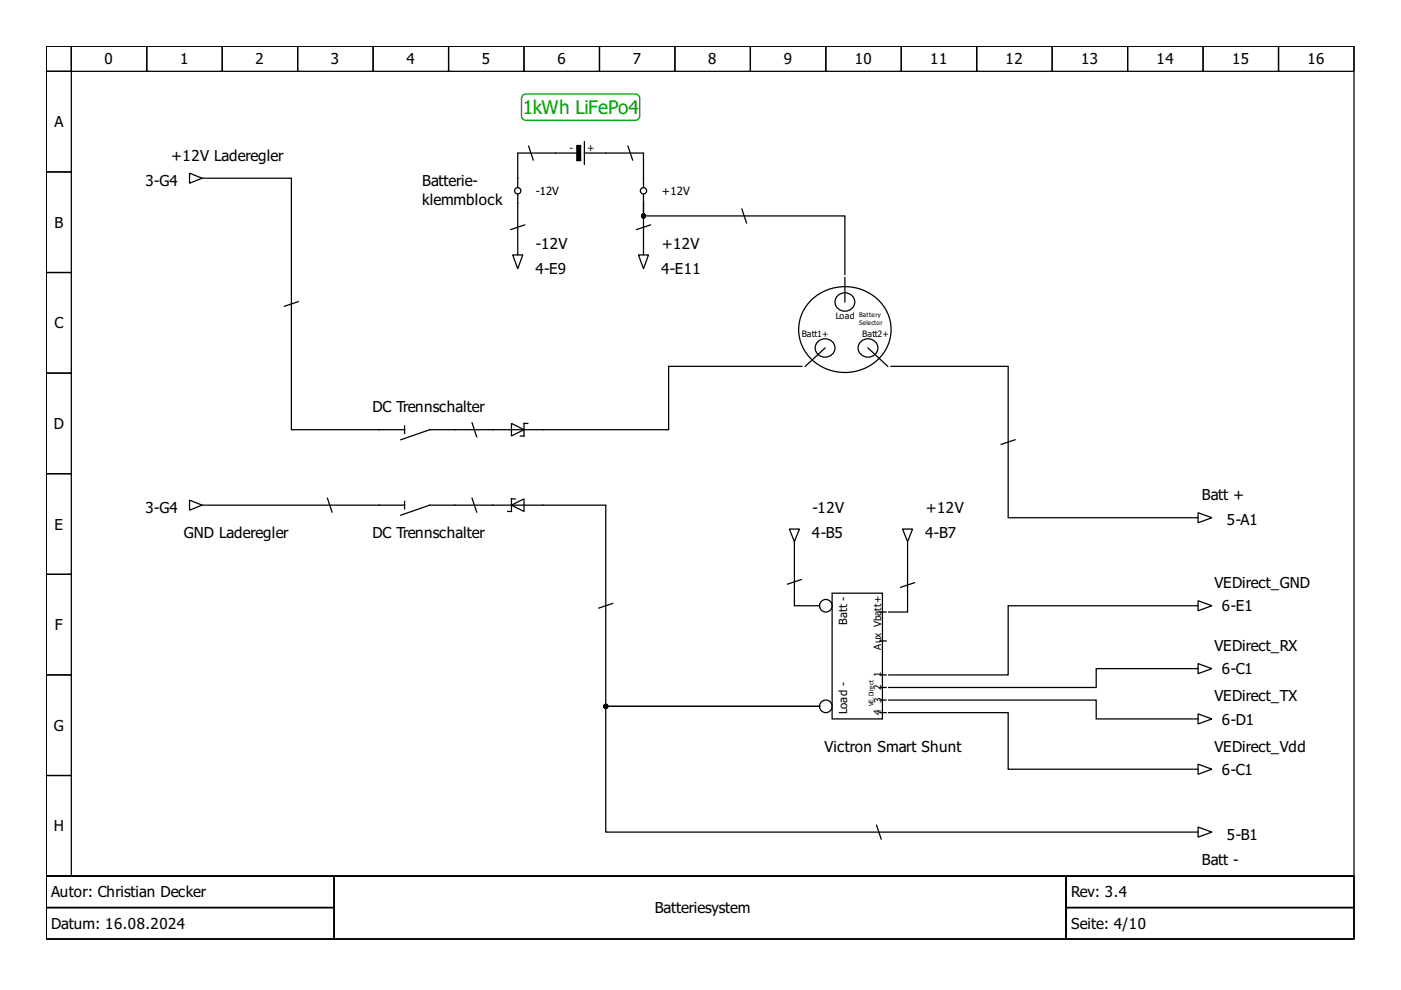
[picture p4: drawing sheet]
<svg xmlns="http://www.w3.org/2000/svg" width="297mm" height="210mm" viewBox="0 0 297 210" stroke-linecap="round" stroke-linejoin="round" font-family="sans-serif">
<g fill="none" stroke="#000" stroke-width=".27">
<path d="M9.8 9.8h277.3v176h-277.3zM9.8 9.8h5.3v5.3h-5.3zM9.8 15.1h5.3v21.4h-5.3zM15.1 9.8h16v5.3h-16zM31.1 9.8h16v5.3h-16zM47.1 9.8h16v5.3h-16zM63.1 9.8h16v5.3h-16zM79.1 9.8h16v5.3h-16zM95.1 9.8h16v5.3h-16zM111.1 9.8h16v5.3h-16zM127.1 9.8h16v5.3h-16zM143.1 9.8h16v5.3h-16z"/>
<path d="M159.1 9.8h16v5.3h-16zM175.1 9.8h16v5.3h-16zM191.1 9.8h16v5.3h-16zM207.1 9.8h16v5.3h-16zM223.1 9.8h16v5.3h-16zM239.1 9.8h16v5.3h-16zM255.1 9.8h16v5.3h-16zM271.1 9.8h16v5.3h-16zM9.8 36.5h5.3v21.3h-5.3zM9.8 57.8h5.3v21.3h-5.3zM9.8 79.1h5.3v21.3h-5.3zM9.8 100.4h5.3v21.4h-5.3z"/>
<path d="M253.2 109.8h.8M254 108.7l2.9 1.1-2.9 1zM9.8 121.8h5.3v21.3h-5.3zM9.8 143.1h5.3v21.3h-5.3zM9.8 164.4h5.3v21.4h-5.3zM253.2 176.4h.8M254 175.4l2.9 1-2.9 1.1zM9.8 185.8h277.3v13.3h-277.3zM9.8 185.8h61v6.6h-61zM9.8 192.4h61v6.7h-61zM70.8 185.8h155.2v13.3h-155.2zM226 185.8h61.1v6.6h-61.1z"/>
<path d="M226 192.4h61.1v6.7h-61.1z"/>
</g>
<path d="M108.4 89.8l2.7 1.3-2.7 1.3z" fill="#fff" stroke="#000" stroke-width=".27"/>
<path d="M80.4 91.1h5.4M85.8 90.3v1.6M96.4 91.1h-5.3l-6.1 2.1M104.4 91.1h10.7M111.9 89.8h-.8v2.6h-.8M80.4 107.1h5.4M85.8 106.3v1.6M96.4 107.1h-5.3l-6.1 2.1" fill="none" stroke="#000" stroke-width=".27"/>
<path d="M108.4 107.1l2.7-1.3v2.6z" fill="#fff" stroke="#000" stroke-width=".27"/>
<g fill="none" stroke="#000" stroke-width=".27">
<path d="M40.2 36.7l2.7 1.1-2.7 1.1zM42.9 37.8h.7M43.9 37.8h17.9v53.3h18.6M112 30.9l1.1 3.2M122.3 32.5h-12.5v7.2M123.9 32.5h12.5v7.2M123.9 30.1v4.8M133.1 30.9l1.1 3.2M108.7 54h2.1l-1 3zM109.8 41.3v11.7M109.8 53.2v.8M111.4 47.6l-3.2 1.1"/>
<path d="M135.4 54h2.1l-1.1 3zM136.4 41.3v1.8M136.4 53.2v.8M136.4 43.1v2.7h42.7v12.4M136.4 43.1v9.9M138 47.6l-3.2 1.1M157.2 44.2l1.1 3.2M179.1 58.8v5.2M63.4 63.9l-3.2 1.1M170 77.7h-28.2v13.4h-26.7M171.8 63.8a10.1 10.1 0 0 1 16.8 3.8 9.4 9.4 0 0 1-10.7 11.3 9 9 0 0 1-7.4-13.3zM173.4 72.4a2.01 2.01 0 0 1 3.1 .1 2.01 2.01 0 0 1-.5 3 2 2 0 0 1-2.6-.4 2 2 0 0 1 0-2.7z"/>
<path d="M174.9 73.8l-4.2 3.9M177.6 62.7a2.01 2.01 0 0 1 3.1 0 2.01 2.01 0 0 1-.5 3 2 2 0 0 1-2.6-.4 2 2 0 0 1 0-2.6zM182.5 72.4a2.01 2.01 0 0 1 3.1 .1 2.01 2.01 0 0 1-.5 3 2 2 0 0 1-2.6-.4 2 2 0 0 1 0-2.7zM184 73.8l4.2 3.9M188.9 77.7h24.9v32.1h39.1M96.4 91.1h8M100 89.5l1.1 3.2M215.4 93.2l-3.2 1.1M40.2 106l2.7 1.1-2.7 1.1zM42.9 107.1h.7M43.9 107.1h36.5M69.4 105.5l1 3.2"/>
<path d="M96.4 107.1h32v42.7h45.4h-45.4v26.6h124.5M100 105.5l1.1 3.2M109.2 105.8h-.8v2.6h-.8M167.4 112.2h2.1l-1.1 2.6zM168.4 114.8v.8M168.4 115.9v12.5h5.4M191.4 112.2h2.1l-1.1 2.6zM192.4 114.8v.8M192.4 115.9v13.9h-4M130 127.9l-3.2 1.1M170 122.8l-3.2 1.1M176.4 125.8h10.7v26.6h-10.7z"/>
<path d="M186.6 129.8h1.3M186.6 135.9h1.3M194 123.5l-3.2 1.1M252.9 128.4h-39.1v14.7h-25.4M253.2 128.4h.8M254 127.4l2.9 1-2.9 1.1zM186.6 145.8h1.3M186.6 143.1h1.3M186.6 151.1h1.3M186.6 148.4h1.3M188.4 151.1h25.4v12h39.1M188.4 148.4h44v4h20.5"/>
<path d="M252.9 141.8h-20.5v4h-44M253.2 141.8h.8M253.2 152.4h.8M254 140.7l2.9 1.1-2.9 1zM254 151.4l2.9 1-2.9 1.1zM185.8 174.8l1.1 3.2M253.2 163.1h.8M254 162l2.9 1.1-2.9 1.1z"/>
<circle cx="109.8" cy="40.5" r=".67"/>
<circle cx="136.4" cy="40.5" r=".67"/>
<circle cx="175.1" cy="128.4" r="1.33"/>
<circle cx="175.1" cy="149.8" r="1.33"/>
</g>
<g fill="#000" stroke="#000" stroke-width=".27">
<path d="M122.3 30.9h.8v3.2h-.8z" fill-rule="evenodd"/>
<circle cx="136.4" cy="45.8" r=".4"/>
<circle cx="128.4" cy="149.8" r=".4"/>
</g>
<path d="M110.9 20.2l.6-.3h23.2a.98 .98 0 0 1 .9 1v3.6a.98 .98 0 0 1-.9 1h-23.2a.98 .98 0 0 1-.9-1v-3.6z" fill="none" stroke="#0a0" stroke-width=".29"/>
<text font-size="4" fill="#0a0" x="110.8" y="24.2">1kWh LiFePo4</text>
<g font-size="3.2">
<text x="22.2" y="13.7">0</text>
<text x="38.2" y="13.7">1</text>
<text x="54.2" y="13.7">2</text>
<text x="70.2" y="13.7">3</text>
<text x="86.2" y="13.7">4</text>
<text x="102.2" y="13.7">5</text>
<text x="118.2" y="13.7">6</text>
<text x="134.2" y="13.7">7</text>
<text x="150.2" y="13.7">8</text>
<text x="166.2" y="13.7">9</text>
<text x="181.2" y="13.7">10</text>
<text x="197.2" y="13.7">11</text>
<text x="213.2" y="13.7">12</text>
<text x="229.2" y="13.7">13</text>
<text x="245.2" y="13.7">14</text>
<text x="261.2" y="13.7">15</text>
<text x="277.2" y="13.7">16</text>
<text x="11.5" y="27">A</text>
<text x="36.3" y="34.1">+12V Laderegler</text>
<text x="30.9" y="39.4">3-G4</text>
<text x="89.5" y="39.4">Batterie-</text>
<text x="89.5" y="43.4">klemmblock</text>
<text x="11.5" y="48.3">B</text>
<text x="113.6" y="52.7">-12V</text>
<text x="140.3" y="52.7">+12V</text>
<text x="113.5" y="58">4-E9</text>
<text x="140.2" y="58">4-E11</text>
<text x="11.5" y="69.6">C</text>
<text x="79" y="87.4">DC Trennschalter</text>
<text x="11.4" y="91">D</text>
<text x="254.8" y="106">Batt +</text>
<text x="11.5" y="112.3">E</text>
<text x="30.9" y="108.7">3-G4</text>
<text x="172.3" y="108.7">-12V</text>
<text x="196.3" y="108.7">+12V</text>
<text x="260.1" y="111.4">5-A1</text>
<text x="39" y="114">GND Laderegler</text>
<text x="79" y="114">DC Trennschalter</text>
<text x="172.2" y="114">4-B5</text>
<text x="196.2" y="114">4-B7</text>
<text x="257.5" y="124.7">VEDirect_GND</text>
<text x="259.1" y="129.6">6-E1</text>
<text x="11.7" y="133.6">F</text>
<text x="257.5" y="138">VEDirect_RX</text>
<text x="259.1" y="143">6-C1</text>
<text x="257.5" y="148.7">VEDirect_TX</text>
<text x="11.4" y="155">G</text>
<text x="259.1" y="153.6">6-D1</text>
<text x="174.8" y="159.4">Victron Smart Shunt</text>
<text x="257.5" y="159.4">VEDirect_Vdd</text>
<text x="259.1" y="164.3">6-C1</text>
<text x="11.4" y="176.3">H</text>
<text x="260.1" y="178">5-B1</text>
<text x="254.8" y="183.4">Batt -</text>
<text x="10.9" y="190.3">Autor: Christian Decker</text>
<text x="227.1" y="190.3">Rev: 3.4</text>
<text x="10.9" y="197">Datum: 16.08.2024</text>
<text x="138.8" y="193.6">Batteriesystem</text>
<text x="227.1" y="197">Seite: 4/10</text>
</g>
<g font-size="2.4">
<text x="113.6" y="41.3">-12V</text>
<text x="140.3" y="41.3">+12V</text>
<text x="179.6" y="132.4" transform="rotate(-90 179.6 132.4)">Batt -</text>
<text x="179.6" y="151.4" transform="rotate(-90 179.6 151.4)">Load -</text>
</g>
<g font-size="2.1">
<text x="121.5" y="30.7" transform="rotate(-180 121.5 30.7)">-</text>
<text x="126" y="30.7" transform="rotate(-180 126 30.7)">+</text>
<text x="186.8" y="137.8" transform="rotate(-90 186.8 137.8)">Aux Vbatt+</text>
<text x="186.8" y="143.6" transform="rotate(-90 186.8 143.6)">1</text>
<text x="186.8" y="146.3" transform="rotate(-90 186.8 146.3)">2</text>
<text x="186.9" y="149" transform="rotate(-90 186.9 149)">3</text>
<text x="186.8" y="151.6" transform="rotate(-90 186.8 151.6)">4</text>
</g>
<g font-size="1.9">
<text x="170" y="71.4">Batt1+</text>
<text x="177.2" y="67.6">Load</text>
<text x="182.8" y="71.4">Batt2+</text>
</g>
<g font-size="1.3">
<text x="182.1" y="67.1">Battery</text>
<text x="182.1" y="69">Selector</text>
<text x="185.2" y="149.8" transform="rotate(-90 185.2 149.8)">VE.Direct</text>
</g>
</svg>
